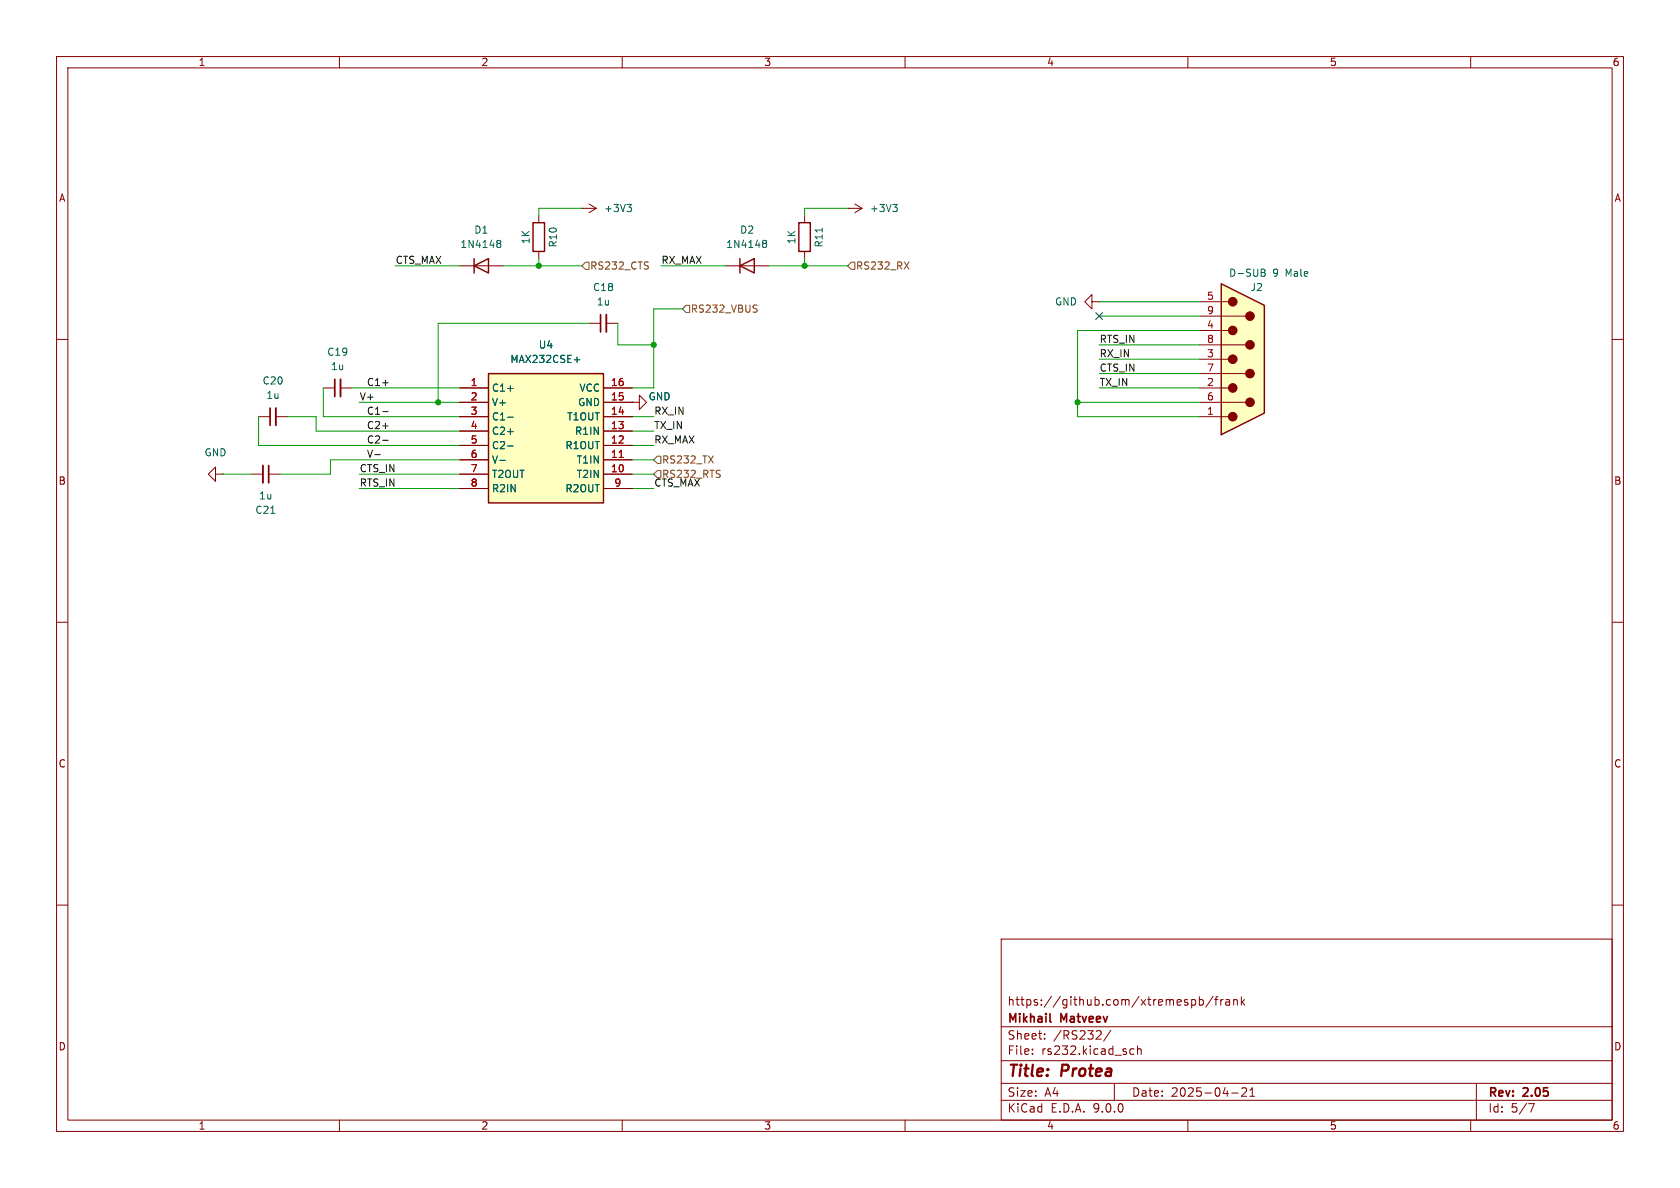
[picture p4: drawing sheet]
(kicad_sch
 (version 20250114)
 (generator "eeschema")
 (generator_version "9.0")
 (paper "A4")
 (title_block
  (title "${NAME}")
  (date "2025-04-21")
  (rev "${VERSION}")
  (company "Mikhail Matveev")
  (comment 1 "https://github.com/xtremespb/frank"))
 (lib_symbols
  (symbol "Device:C_Small"
   (pin_numbers (hide yes))
   (pin_names
    (offset 0.254) (hide yes)) (exclude_from_sim no) (in_bom yes) (on_board yes)
   (property "Reference" "C" (at 0.254 1.778 0) (effects (font (size 1.27 1.27)) (justify left)))
   (property "Value" "C_Small" (at 0.254 -2.032 0) (effects (font (size 1.27 1.27)) (justify left)))
   (property "Footprint" "" (at 0 0 0) (effects (font (size 1.27 1.27)) (hide yes)))
   (property "Datasheet" "~" (at 0 0 0) (effects (font (size 1.27 1.27)) (hide yes)))
   (property "Description" "Unpolarized capacitor, small symbol" (at 0 0 0) (effects (font (size 1.27 1.27)) (hide yes)))
   (symbol "C_Small_0_1"
    (polyline (pts (xy -1.524 0.508) (xy 1.524 0.508)) (stroke (width 0.3048) (type default)) (fill (type none)))
    (polyline (pts (xy -1.524 -0.508) (xy 1.524 -0.508)) (stroke (width 0.3302) (type default)) (fill (type none))))
   (symbol "C_Small_1_1"
    (pin passive line (at 0 2.54 270) (length 2.032) (name "~" (effects (font (size 1.27 1.27)))) (number "1" (effects (font (size 1.27 1.27)))))
    (pin passive line (at 0 -2.54 90) (length 2.032) (name "~" (effects (font (size 1.27 1.27)))) (number "2" (effects (font (size 1.27 1.27))))))
   (embedded_fonts no))
  (symbol "Device:R"
   (pin_numbers (hide yes))
   (pin_names
    (offset 0)) (exclude_from_sim no) (in_bom yes) (on_board yes)
   (property "Reference" "R" (at 2.032 0 90) (effects (font (size 1.27 1.27))))
   (property "Value" "R" (at 0 0 90) (effects (font (size 1.27 1.27))))
   (property "Footprint" "" (at -1.778 0 90) (effects (font (size 1.27 1.27)) (hide yes)))
   (property "Datasheet" "~" (at 0 0 0) (effects (font (size 1.27 1.27)) (hide yes)))
   (property "Description" "Resistor" (at 0 0 0) (effects (font (size 1.27 1.27)) (hide yes)))
   (symbol "R_0_1"
    (rectangle (start -1.016 -2.54) (end 1.016 2.54) (stroke (width 0.254) (type default)) (fill (type none))))
   (symbol "R_1_1"
    (pin passive line (at 0 3.81 270) (length 1.27) (name "~" (effects (font (size 1.27 1.27)))) (number "1" (effects (font (size 1.27 1.27)))))
    (pin passive line (at 0 -3.81 90) (length 1.27) (name "~" (effects (font (size 1.27 1.27)))) (number "2" (effects (font (size 1.27 1.27))))))
   (embedded_fonts no))
  (symbol "Diode:1N4148"
   (pin_numbers (hide yes))
   (pin_names (hide yes)) (exclude_from_sim no) (in_bom yes) (on_board yes)
   (property "Reference" "D" (at 0 2.54 0) (effects (font (size 1.27 1.27))))
   (property "Value" "1N4148" (at 0 -2.54 0) (effects (font (size 1.27 1.27))))
   (property "Footprint" "Diode_THT:D_DO-35_SOD27_P7.62mm_Horizontal" (at 0 0 0) (effects (font (size 1.27 1.27)) (hide yes)))
   (property "Datasheet" "https://assets.nexperia.com/documents/data-sheet/1N4148_1N4448.pdf" (at 0 0 0) (effects (font (size 1.27 1.27)) (hide yes)))
   (property "Description" "100V 0.15A standard switching diode, DO-35" (at 0 0 0) (effects (font (size 1.27 1.27)) (hide yes)))
   (property "Sim.Device" "D" (at 0 0 0) (effects (font (size 1.27 1.27)) (hide yes)))
   (property "Sim.Pins" "1=K 2=A" (at 0 0 0) (effects (font (size 1.27 1.27)) (hide yes)))
   (symbol "1N4148_0_1"
    (polyline (pts (xy -1.27 1.27) (xy -1.27 -1.27)) (stroke (width 0.254) (type default)) (fill (type none)))
    (polyline (pts (xy 1.27 1.27) (xy 1.27 -1.27) (xy -1.27 0) (xy 1.27 1.27)) (stroke (width 0.254) (type default)) (fill (type none)))
    (polyline (pts (xy 1.27 0) (xy -1.27 0)) (stroke (width 0) (type default)) (fill (type none))))
   (symbol "1N4148_1_1"
    (pin passive line (at -3.81 0 0) (length 2.54) (name "K" (effects (font (size 1.27 1.27)))) (number "1" (effects (font (size 1.27 1.27)))))
    (pin passive line (at 3.81 0 180) (length 2.54) (name "A" (effects (font (size 1.27 1.27)))) (number "2" (effects (font (size 1.27 1.27))))))
   (embedded_fonts no))
  (symbol "FRANK:DB9_Male_Small"
   (pin_names
    (offset 1.016) (hide yes)) (exclude_from_sim no) (in_bom yes) (on_board yes)
   (property "Reference" "JOY1" (at 1.27 12.7 0) (effects (font (size 1.27 1.27)) (justify left)))
   (property "Value" "Joystick" (at -2.54 15.24 0) (effects (font (size 1.27 1.27)) (justify left) (hide yes)))
   (property "Footprint" "LIBS:DSUB-9" (at 0 0 0) (effects (font (size 1.27 1.27)) (hide yes)))
   (property "Datasheet" "~" (at 0 0 0) (effects (font (size 1.27 1.27)) (hide yes)))
   (property "Description" "" (at 0 0 0) (effects (font (size 1.27 1.27)) (hide yes)))
   (symbol "DB9_Male_Small_0_1"
    (polyline (pts (xy -3.81 10.16) (xy -2.54 10.16)) (stroke (width 0) (type default)) (fill (type none)))
    (polyline (pts (xy -3.81 7.62) (xy 0.508 7.62)) (stroke (width 0) (type default)) (fill (type none)))
    (polyline (pts (xy -3.81 5.08) (xy -2.54 5.08)) (stroke (width 0) (type default)) (fill (type none)))
    (polyline (pts (xy -3.81 2.54) (xy 0.508 2.54)) (stroke (width 0) (type default)) (fill (type none)))
    (polyline (pts (xy -3.81 0) (xy -2.54 0)) (stroke (width 0) (type default)) (fill (type none)))
    (polyline (pts (xy -3.81 -2.54) (xy 0.508 -2.54)) (stroke (width 0) (type default)) (fill (type none)))
    (polyline (pts (xy -3.81 -5.08) (xy -2.54 -5.08)) (stroke (width 0) (type default)) (fill (type none)))
    (polyline (pts (xy -3.81 -7.62) (xy 0.508 -7.62)) (stroke (width 0) (type default)) (fill (type none)))
    (polyline (pts (xy -3.81 -10.16) (xy -2.54 -10.16)) (stroke (width 0) (type default)) (fill (type none)))
    (polyline (pts (xy -3.81 -13.335) (xy -3.81 13.335) (xy 3.81 9.525) (xy 3.81 -9.525) (xy -3.81 -13.335)) (stroke (width 0.254) (type default)) (fill (type background)))
    (circle (center -1.778 10.16) (radius 0.762) (stroke (width 0) (type default)) (fill (type outline)))
    (circle (center -1.778 5.08) (radius 0.762) (stroke (width 0) (type default)) (fill (type outline)))
    (circle (center -1.778 0) (radius 0.762) (stroke (width 0) (type default)) (fill (type outline)))
    (circle (center -1.778 -5.08) (radius 0.762) (stroke (width 0) (type default)) (fill (type outline)))
    (circle (center -1.778 -10.16) (radius 0.762) (stroke (width 0) (type default)) (fill (type outline)))
    (circle (center 1.27 7.62) (radius 0.762) (stroke (width 0) (type default)) (fill (type outline)))
    (circle (center 1.27 2.54) (radius 0.762) (stroke (width 0) (type default)) (fill (type outline)))
    (circle (center 1.27 -2.54) (radius 0.762) (stroke (width 0) (type default)) (fill (type outline)))
    (circle (center 1.27 -7.62) (radius 0.762) (stroke (width 0) (type default)) (fill (type outline))))
   (symbol "DB9_Male_Small_1_1"
    (pin passive line (at -7.62 10.16 0) (length 3.81) (name "5" (effects (font (size 1.27 1.27)))) (number "5" (effects (font (size 1.27 1.27)))))
    (pin passive line (at -7.62 7.62 0) (length 3.81) (name "9" (effects (font (size 1.27 1.27)))) (number "9" (effects (font (size 1.27 1.27)))))
    (pin passive line (at -7.62 5.08 0) (length 3.81) (name "4" (effects (font (size 1.27 1.27)))) (number "4" (effects (font (size 1.27 1.27)))))
    (pin passive line (at -7.62 2.54 0) (length 3.81) (name "8" (effects (font (size 1.27 1.27)))) (number "8" (effects (font (size 1.27 1.27)))))
    (pin passive line (at -7.62 0 0) (length 3.81) (name "3" (effects (font (size 1.27 1.27)))) (number "3" (effects (font (size 1.27 1.27)))))
    (pin passive line (at -7.62 -2.54 0) (length 3.81) (name "7" (effects (font (size 1.27 1.27)))) (number "7" (effects (font (size 1.27 1.27)))))
    (pin passive line (at -7.62 -5.08 0) (length 3.81) (name "2" (effects (font (size 1.27 1.27)))) (number "2" (effects (font (size 1.27 1.27)))))
    (pin passive line (at -7.62 -7.62 0) (length 3.81) (name "6" (effects (font (size 1.27 1.27)))) (number "6" (effects (font (size 1.27 1.27)))))
    (pin passive line (at -7.62 -10.16 0) (length 3.81) (name "1" (effects (font (size 1.27 1.27)))) (number "1" (effects (font (size 1.27 1.27))))))
   (embedded_fonts no))
  (symbol "FRANK:MAX232CSE+" (exclude_from_sim no) (in_bom yes) (on_board yes)
   (property "Reference" "U4" (at 15.24 7.62 0) (effects (font (size 1.27 1.27))))
   (property "Value" "MAX232CSE+" (at 15.24 5.08 0) (effects (font (size 1.27 1.27))))
   (property "Footprint" "FRANK:SOIC127P600X175-16N" (at 26.67 -94.92 0) (effects (font (size 1.27 1.27)) (justify left top) (hide yes)))
   (property "Datasheet" "http://datasheets.maximintegrated.com/en/ds/MAX220-MAX249.pdf" (at 26.67 -194.92 0) (effects (font (size 1.27 1.27)) (justify left top) (hide yes)))
   (property "Description" "MAX232CSE+, Line Transceiver, EIA/TIA-232-E, RS-232, V.24, V.28 2-TX 2-RX 2-TRX, 5V, 16-Pin SOIC" (at 0 0 0) (effects (font (size 1.27 1.27)) (hide yes)))
   (property "Height" "1.75" (at 26.67 -394.92 0) (effects (font (size 1.27 1.27)) (justify left top) (hide yes)))
   (property "Mouser Part Number" "700-MAX232CSE" (at 26.67 -494.92 0) (effects (font (size 1.27 1.27)) (justify left top) (hide yes)))
   (property "Mouser Price/Stock" "https://www.mouser.co.uk/ProductDetail/Analog-Devices-Maxim-Integrated/MAX232CSE%2b?qs=1THa7WoU59E0tHinO%252BHrBQ%3D%3D" (at 26.67 -594.92 0) (effects (font (size 1.27 1.27)) (justify left top) (hide yes)))
   (property "Manufacturer_Name" "Analog Devices" (at 26.67 -694.92 0) (effects (font (size 1.27 1.27)) (justify left top) (hide yes)))
   (property "Manufacturer_Part_Number" "MAX232CSE+" (at 26.67 -794.92 0) (effects (font (size 1.27 1.27)) (justify left top) (hide yes)))
   (property "AliExpress" "https://www.aliexpress.com/item/1005006286473801.html" (at 0 0 0) (effects (font (size 1.27 1.27)) (hide yes)))
   (symbol "MAX232CSE+_1_1"
    (rectangle (start 5.08 2.54) (end 25.4 -20.32) (stroke (width 0.254) (type default)) (fill (type background)))
    (pin passive line (at 0 0 0) (length 5.08) (name "C1+" (effects (font (size 1.27 1.27)))) (number "1" (effects (font (size 1.27 1.27)))))
    (pin passive line (at 0 -2.54 0) (length 5.08) (name "V+" (effects (font (size 1.27 1.27)))) (number "2" (effects (font (size 1.27 1.27)))))
    (pin passive line (at 0 -5.08 0) (length 5.08) (name "C1-" (effects (font (size 1.27 1.27)))) (number "3" (effects (font (size 1.27 1.27)))))
    (pin passive line (at 0 -7.62 0) (length 5.08) (name "C2+" (effects (font (size 1.27 1.27)))) (number "4" (effects (font (size 1.27 1.27)))))
    (pin passive line (at 0 -10.16 0) (length 5.08) (name "C2-" (effects (font (size 1.27 1.27)))) (number "5" (effects (font (size 1.27 1.27)))))
    (pin passive line (at 0 -12.7 0) (length 5.08) (name "V-" (effects (font (size 1.27 1.27)))) (number "6" (effects (font (size 1.27 1.27)))))
    (pin passive line (at 0 -15.24 0) (length 5.08) (name "T2OUT" (effects (font (size 1.27 1.27)))) (number "7" (effects (font (size 1.27 1.27)))))
    (pin passive line (at 0 -17.78 0) (length 5.08) (name "R2IN" (effects (font (size 1.27 1.27)))) (number "8" (effects (font (size 1.27 1.27)))))
    (pin passive line (at 30.48 0 180) (length 5.08) (name "VCC" (effects (font (size 1.27 1.27)))) (number "16" (effects (font (size 1.27 1.27)))))
    (pin passive line (at 30.48 -2.54 180) (length 5.08) (name "GND" (effects (font (size 1.27 1.27)))) (number "15" (effects (font (size 1.27 1.27)))))
    (pin passive line (at 30.48 -5.08 180) (length 5.08) (name "T1OUT" (effects (font (size 1.27 1.27)))) (number "14" (effects (font (size 1.27 1.27)))))
    (pin passive line (at 30.48 -7.62 180) (length 5.08) (name "R1IN" (effects (font (size 1.27 1.27)))) (number "13" (effects (font (size 1.27 1.27)))))
    (pin passive line (at 30.48 -10.16 180) (length 5.08) (name "R1OUT" (effects (font (size 1.27 1.27)))) (number "12" (effects (font (size 1.27 1.27)))))
    (pin passive line (at 30.48 -12.7 180) (length 5.08) (name "T1IN" (effects (font (size 1.27 1.27)))) (number "11" (effects (font (size 1.27 1.27)))))
    (pin passive line (at 30.48 -15.24 180) (length 5.08) (name "T2IN" (effects (font (size 1.27 1.27)))) (number "10" (effects (font (size 1.27 1.27)))))
    (pin passive line (at 30.48 -17.78 180) (length 5.08) (name "R2OUT" (effects (font (size 1.27 1.27)))) (number "9" (effects (font (size 1.27 1.27))))))
   (embedded_fonts no))
  (symbol "GND_2"
   (power)
   (pin_numbers (hide yes))
   (pin_names
    (offset 0) (hide yes)) (exclude_from_sim no) (in_bom yes) (on_board yes)
   (property "Reference" "#PWR" (at 0 -6.35 0) (effects (font (size 1.27 1.27)) (hide yes)))
   (property "Value" "GND" (at 0 -3.81 0) (effects (font (size 1.27 1.27))))
   (property "Footprint" "" (at 0 0 0) (effects (font (size 1.27 1.27)) (hide yes)))
   (property "Datasheet" "" (at 0 0 0) (effects (font (size 1.27 1.27)) (hide yes)))
   (property "Description" "Power symbol creates a global label with name \"GND\" , ground" (at 0 0 0) (effects (font (size 1.27 1.27)) (hide yes)))
   (symbol "GND_2_0_1"
    (polyline (pts (xy 0 0) (xy 0 -1.27) (xy 1.27 -1.27) (xy 0 -2.54) (xy -1.27 -1.27) (xy 0 -1.27)) (stroke (width 0) (type default)) (fill (type none))))
   (symbol "GND_2_1_1"
    (pin power_in line (at 0 0 270) (length 0) (name "~" (effects (font (size 1.27 1.27)))) (number "1" (effects (font (size 1.27 1.27))))))
   (embedded_fonts no))
  (symbol "GND_3"
   (power)
   (pin_numbers (hide yes))
   (pin_names
    (offset 0) (hide yes)) (exclude_from_sim no) (in_bom yes) (on_board yes)
   (property "Reference" "#PWR" (at 0 -6.35 0) (effects (font (size 1.27 1.27)) (hide yes)))
   (property "Value" "GND" (at 0 -3.81 0) (effects (font (size 1.27 1.27))))
   (property "Footprint" "" (at 0 0 0) (effects (font (size 1.27 1.27)) (hide yes)))
   (property "Datasheet" "" (at 0 0 0) (effects (font (size 1.27 1.27)) (hide yes)))
   (property "Description" "Power symbol creates a global label with name \"GND\" , ground" (at 0 0 0) (effects (font (size 1.27 1.27)) (hide yes)))
   (symbol "GND_3_0_1"
    (polyline (pts (xy 0 0) (xy 0 -1.27) (xy 1.27 -1.27) (xy 0 -2.54) (xy -1.27 -1.27) (xy 0 -1.27)) (stroke (width 0) (type default)) (fill (type none))))
   (symbol "GND_3_1_1"
    (pin power_in line (at 0 0 270) (length 0) (name "~" (effects (font (size 1.27 1.27)))) (number "1" (effects (font (size 1.27 1.27))))))
   (embedded_fonts no))
  (symbol "GND_7"
   (power)
   (pin_numbers (hide yes))
   (pin_names
    (offset 0) (hide yes)) (exclude_from_sim no) (in_bom yes) (on_board yes)
   (property "Reference" "#PWR" (at 0 -6.35 0) (effects (font (size 1.27 1.27)) (hide yes)))
   (property "Value" "GND" (at 0 -3.81 0) (effects (font (size 1.27 1.27))))
   (property "Footprint" "" (at 0 0 0) (effects (font (size 1.27 1.27)) (hide yes)))
   (property "Datasheet" "" (at 0 0 0) (effects (font (size 1.27 1.27)) (hide yes)))
   (property "Description" "Power symbol creates a global label with name \"GND\" , ground" (at 0 0 0) (effects (font (size 1.27 1.27)) (hide yes)))
   (symbol "GND_7_0_1"
    (polyline (pts (xy 0 0) (xy 0 -1.27) (xy 1.27 -1.27) (xy 0 -2.54) (xy -1.27 -1.27) (xy 0 -1.27)) (stroke (width 0) (type default)) (fill (type none))))
   (symbol "GND_7_1_1"
    (pin power_in line (at 0 0 270) (length 0) (name "~" (effects (font (size 1.27 1.27)))) (number "1" (effects (font (size 1.27 1.27))))))
   (embedded_fonts no))
  (symbol "power:+3V3"
   (power)
   (pin_numbers (hide yes))
   (pin_names
    (offset 0) (hide yes)) (exclude_from_sim no) (in_bom yes) (on_board yes)
   (property "Reference" "#PWR" (at 0 -3.81 0) (effects (font (size 1.27 1.27)) (hide yes)))
   (property "Value" "+3V3" (at 0 3.556 0) (effects (font (size 1.27 1.27))))
   (property "Footprint" "" (at 0 0 0) (effects (font (size 1.27 1.27)) (hide yes)))
   (property "Datasheet" "" (at 0 0 0) (effects (font (size 1.27 1.27)) (hide yes)))
   (property "Description" "Power symbol creates a global label with name \"+3V3\"" (at 0 0 0) (effects (font (size 1.27 1.27)) (hide yes)))
   (symbol "+3V3_0_1"
    (polyline (pts (xy -0.762 1.27) (xy 0 2.54)) (stroke (width 0) (type default)) (fill (type none)))
    (polyline (pts (xy 0 2.54) (xy 0.762 1.27)) (stroke (width 0) (type default)) (fill (type none)))
    (polyline (pts (xy 0 0) (xy 0 2.54)) (stroke (width 0) (type default)) (fill (type none))))
   (symbol "+3V3_1_1"
    (pin power_in line (at 0 0 90) (length 0) (name "~" (effects (font (size 1.27 1.27)))) (number "1" (effects (font (size 1.27 1.27))))))
   (embedded_fonts no)))
 (junction
  (at 95.25 46.99)
  (diameter 0)
  (color 0 0 0 0))
 (junction
  (at 142.24 46.99)
  (diameter 0)
  (color 0 0 0 0))
 (junction
  (at 190.5 71.12)
  (diameter 0)
  (color 0 0 0 0))
 (junction
  (at 115.57 60.96)
  (diameter 0)
  (color 0 0 0 0))
 (junction
  (at 77.47 71.12)
  (diameter 0)
  (color 0 0 0 0))
 (no_connect
  (at 194.31 55.88))
 (wire
  (pts (xy 111.76 83.82) (xy 115.57 83.82))
  (stroke (width 0) (type default)))
 (wire
  (pts (xy 111.76 78.74) (xy 115.57 78.74))
  (stroke (width 0) (type default)))
 (wire
  (pts (xy 58.42 83.82) (xy 58.42 81.28))
  (stroke (width 0) (type default)))
 (wire
  (pts (xy 190.5 73.66) (xy 190.5 71.12))
  (stroke (width 0) (type default)))
 (wire
  (pts (xy 44.45 83.82) (xy 39.37 83.82))
  (stroke (width 0) (type default)))
 (wire
  (pts (xy 58.42 81.28) (xy 81.28 81.28))
  (stroke (width 0) (type default)))
 (wire
  (pts (xy 142.24 36.83) (xy 142.24 38.1))
  (stroke (width 0) (type default)))
 (wire
  (pts (xy 109.22 60.96) (xy 109.22 57.15))
  (stroke (width 0) (type default)))
 (wire
  (pts (xy 45.72 78.74) (xy 81.28 78.74))
  (stroke (width 0) (type default)))
 (wire
  (pts (xy 49.53 83.82) (xy 58.42 83.82))
  (stroke (width 0) (type default)))
 (wire
  (pts (xy 62.23 68.58) (xy 81.28 68.58))
  (stroke (width 0) (type default)))
 (wire
  (pts (xy 190.5 71.12) (xy 190.5 58.42))
  (stroke (width 0) (type default)))
 (wire
  (pts (xy 190.5 58.42) (xy 212.09 58.42))
  (stroke (width 0) (type default)))
 (wire
  (pts (xy 95.25 45.72) (xy 95.25 46.99))
  (stroke (width 0) (type default)))
 (wire
  (pts (xy 116.84 46.99) (xy 128.27 46.99))
  (stroke (width 0) (type default)))
 (wire
  (pts (xy 135.89 46.99) (xy 142.24 46.99))
  (stroke (width 0) (type default)))
 (wire
  (pts (xy 111.76 68.58) (xy 115.57 68.58))
  (stroke (width 0) (type default)))
 (wire
  (pts (xy 63.5 83.82) (xy 81.28 83.82))
  (stroke (width 0) (type default)))
 (wire
  (pts (xy 63.5 86.36) (xy 81.28 86.36))
  (stroke (width 0) (type default)))
 (wire
  (pts (xy 190.5 71.12) (xy 212.09 71.12))
  (stroke (width 0) (type default)))
 (wire
  (pts (xy 50.8 73.66) (xy 55.88 73.66))
  (stroke (width 0) (type default)))
 (wire
  (pts (xy 194.31 68.58) (xy 212.09 68.58))
  (stroke (width 0) (type default)))
 (wire
  (pts (xy 115.57 54.61) (xy 120.65 54.61))
  (stroke (width 0) (type default)))
 (wire
  (pts (xy 95.25 46.99) (xy 102.87 46.99))
  (stroke (width 0) (type default)))
 (wire
  (pts (xy 77.47 57.15) (xy 77.47 71.12))
  (stroke (width 0) (type default)))
 (wire
  (pts (xy 57.15 68.58) (xy 57.15 73.66))
  (stroke (width 0) (type default)))
 (wire
  (pts (xy 57.15 73.66) (xy 81.28 73.66))
  (stroke (width 0) (type default)))
 (wire
  (pts (xy 194.31 66.04) (xy 212.09 66.04))
  (stroke (width 0) (type default)))
 (wire
  (pts (xy 194.31 60.96) (xy 212.09 60.96))
  (stroke (width 0) (type default)))
 (wire
  (pts (xy 55.88 73.66) (xy 55.88 76.2))
  (stroke (width 0) (type default)))
 (wire
  (pts (xy 111.76 86.36) (xy 115.57 86.36))
  (stroke (width 0) (type default)))
 (wire
  (pts (xy 55.88 76.2) (xy 81.28 76.2))
  (stroke (width 0) (type default)))
 (wire
  (pts (xy 102.87 36.83) (xy 95.25 36.83))
  (stroke (width 0) (type default)))
 (wire
  (pts (xy 194.31 53.34) (xy 212.09 53.34))
  (stroke (width 0) (type default)))
 (wire
  (pts (xy 149.86 36.83) (xy 142.24 36.83))
  (stroke (width 0) (type default)))
 (wire
  (pts (xy 45.72 73.66) (xy 45.72 78.74))
  (stroke (width 0) (type default)))
 (wire
  (pts (xy 63.5 71.12) (xy 77.47 71.12))
  (stroke (width 0) (type default)))
 (wire
  (pts (xy 95.25 36.83) (xy 95.25 38.1))
  (stroke (width 0) (type default)))
 (wire
  (pts (xy 77.47 71.12) (xy 81.28 71.12))
  (stroke (width 0) (type default)))
 (wire
  (pts (xy 104.14 57.15) (xy 77.47 57.15))
  (stroke (width 0) (type default)))
 (wire
  (pts (xy 88.9 46.99) (xy 95.25 46.99))
  (stroke (width 0) (type default)))
 (wire
  (pts (xy 142.24 45.72) (xy 142.24 46.99))
  (stroke (width 0) (type default)))
 (wire
  (pts (xy 194.31 55.88) (xy 212.09 55.88))
  (stroke (width 0) (type default)))
 (wire
  (pts (xy 142.24 46.99) (xy 149.86 46.99))
  (stroke (width 0) (type default)))
 (wire
  (pts (xy 111.76 73.66) (xy 115.57 73.66))
  (stroke (width 0) (type default)))
 (wire
  (pts (xy 111.76 76.2) (xy 115.57 76.2))
  (stroke (width 0) (type default)))
 (wire
  (pts (xy 190.5 73.66) (xy 212.09 73.66))
  (stroke (width 0) (type default)))
 (wire
  (pts (xy 115.57 60.96) (xy 115.57 54.61))
  (stroke (width 0) (type default)))
 (wire
  (pts (xy 115.57 60.96) (xy 115.57 68.58))
  (stroke (width 0) (type default)))
 (wire
  (pts (xy 111.76 81.28) (xy 115.57 81.28))
  (stroke (width 0) (type default)))
 (wire
  (pts (xy 69.85 46.99) (xy 81.28 46.99))
  (stroke (width 0) (type default)))
 (wire
  (pts (xy 194.31 63.5) (xy 212.09 63.5))
  (stroke (width 0) (type default)))
 (wire
  (pts (xy 109.22 60.96) (xy 115.57 60.96))
  (stroke (width 0) (type default)))
 (label "CTS_MAX"
  (at 115.57 86.36 0)
  (effects (font (size 1.27 1.27)) (justify left bottom)))
 (label "RX_IN"
  (at 115.57 73.66 0)
  (effects (font (size 1.27 1.27)) (justify left bottom)))
 (label "CTS_IN"
  (at 63.5 83.82 0)
  (effects (font (size 1.27 1.27)) (justify left bottom)))
 (label "CTS_MAX"
  (at 69.85 46.99 0)
  (effects (font (size 1.27 1.27)) (justify left bottom)))
 (label "RX_MAX"
  (at 116.84 46.99 0)
  (effects (font (size 1.27 1.27)) (justify left bottom)))
 (label "TX_IN"
  (at 194.31 68.58 0)
  (effects (font (size 1.27 1.27)) (justify left bottom)))
 (label "C1-"
  (at 64.77 73.66 0)
  (effects (font (size 1.27 1.27)) (justify left bottom)))
 (label "V-"
  (at 64.77 81.28 0)
  (effects (font (size 1.27 1.27)) (justify left bottom)))
 (label "RTS_IN"
  (at 194.31 60.96 0)
  (effects (font (size 1.27 1.27)) (justify left bottom)))
 (label "C2-"
  (at 64.77 78.74 0)
  (effects (font (size 1.27 1.27)) (justify left bottom)))
 (label "RX_MAX"
  (at 115.57 78.74 0)
  (effects (font (size 1.27 1.27)) (justify left bottom)))
 (label "C1+"
  (at 64.77 68.58 0)
  (effects (font (size 1.27 1.27)) (justify left bottom)))
 (label "RTS_IN"
  (at 63.5 86.36 0)
  (effects (font (size 1.27 1.27)) (justify left bottom)))
 (label "C2+"
  (at 64.77 76.2 0)
  (effects (font (size 1.27 1.27)) (justify left bottom)))
 (label "CTS_IN"
  (at 194.31 66.04 0)
  (effects (font (size 1.27 1.27)) (justify left bottom)))
 (label "TX_IN"
  (at 115.57 76.2 0)
  (effects (font (size 1.27 1.27)) (justify left bottom)))
 (label "RX_IN"
  (at 194.31 63.5 0)
  (effects (font (size 1.27 1.27)) (justify left bottom)))
 (label "V+"
  (at 63.5 71.12 0)
  (effects (font (size 1.27 1.27)) (justify left bottom)))
 (hierarchical_label "RS232_RX"
  (shape input)
  (at 149.86 46.99 0)
  (effects (font (size 1.27 1.27)) (justify left)))
 (hierarchical_label "RS232_CTS"
  (shape input)
  (at 102.87 46.99 0)
  (effects (font (size 1.27 1.27)) (justify left)))
 (hierarchical_label "RS232_RTS"
  (shape input)
  (at 115.57 83.82 0)
  (effects (font (size 1.27 1.27)) (justify left)))
 (hierarchical_label "RS232_VBUS"
  (shape input)
  (at 120.65 54.61 0)
  (effects (font (size 1.27 1.27)) (justify left)))
 (hierarchical_label "RS232_TX"
  (shape input)
  (at 115.57 81.28 0)
  (effects (font (size 1.27 1.27)) (justify left)))
 (symbol
  (lib_id "Device:C_Small")
  (at 59.69 68.58 90)
  (unit 1)
  (exclude_from_sim no)
  (in_bom yes)
  (on_board yes)
  (dnp no)
  (fields_autoplaced yes)
  (property "Reference" "C19" (at 59.6963 62.23 90) (effects (font (size 1.27 1.27))))
  (property "Value" "1u" (at 59.6963 64.77 90) (effects (font (size 1.27 1.27))))
  (property "Footprint" "FRANK:Capacitor (0805)" (at 59.69 68.58 0) (effects (font (size 1.27 1.27)) (hide yes)))
  (property "Datasheet" "https://eu.mouser.com/datasheet/2/447/KEM_C1075_X7R_HT_SMD-3316221.pdf" (at 59.69 68.58 0) (effects (font (size 1.27 1.27)) (hide yes)))
  (property "Description" "Unpolarized capacitor, small symbol" (at 59.69 68.58 0) (effects (font (size 1.27 1.27)) (hide yes)))
  (property "AliExpress" "https://www.aliexpress.com/item/33008008276.html" (at 59.69 68.58 0) (effects (font (size 1.27 1.27)) (hide yes)))
  (pin "1")
  (pin "2"))
 (symbol
  (lib_id "power:+3V3")
  (at 102.87 36.83 270)
  (unit 1)
  (exclude_from_sim no)
  (in_bom yes)
  (on_board yes)
  (dnp no)
  (fields_autoplaced yes)
  (property "Reference" "#PWR031" (at 99.06 36.83 0) (effects (font (size 1.27 1.27)) (hide yes)))
  (property "Value" "+3V3" (at 106.68 36.8299 90) (effects (font (size 1.27 1.27)) (justify left)))
  (property "Footprint" "" (at 102.87 36.83 0) (effects (font (size 1.27 1.27)) (hide yes)))
  (property "Datasheet" "" (at 102.87 36.83 0) (effects (font (size 1.27 1.27)) (hide yes)))
  (property "Description" "Power symbol creates a global label with name \"+3V3\"" (at 102.87 36.83 0) (effects (font (size 1.27 1.27)) (hide yes)))
  (pin "1"))
 (symbol
  (lib_id "Device:C_Small")
  (at 48.26 73.66 90)
  (unit 1)
  (exclude_from_sim no)
  (in_bom yes)
  (on_board yes)
  (dnp no)
  (fields_autoplaced yes)
  (property "Reference" "C20" (at 48.2663 67.31 90) (effects (font (size 1.27 1.27))))
  (property "Value" "1u" (at 48.2663 69.85 90) (effects (font (size 1.27 1.27))))
  (property "Footprint" "FRANK:Capacitor (0805)" (at 48.26 73.66 0) (effects (font (size 1.27 1.27)) (hide yes)))
  (property "Datasheet" "https://eu.mouser.com/datasheet/2/447/KEM_C1075_X7R_HT_SMD-3316221.pdf" (at 48.26 73.66 0) (effects (font (size 1.27 1.27)) (hide yes)))
  (property "Description" "Unpolarized capacitor, small symbol" (at 48.26 73.66 0) (effects (font (size 1.27 1.27)) (hide yes)))
  (property "AliExpress" "https://www.aliexpress.com/item/33008008276.html" (at 48.26 73.66 0) (effects (font (size 1.27 1.27)) (hide yes)))
  (pin "1")
  (pin "2"))
 (symbol
  (lib_id "Device:C_Small")
  (at 106.68 57.15 90)
  (unit 1)
  (exclude_from_sim no)
  (in_bom yes)
  (on_board yes)
  (dnp no)
  (fields_autoplaced yes)
  (property "Reference" "C18" (at 106.6863 50.8 90) (effects (font (size 1.27 1.27))))
  (property "Value" "1u" (at 106.6863 53.34 90) (effects (font (size 1.27 1.27))))
  (property "Footprint" "FRANK:Capacitor (0805)" (at 106.68 57.15 0) (effects (font (size 1.27 1.27)) (hide yes)))
  (property "Datasheet" "https://eu.mouser.com/datasheet/2/447/KEM_C1075_X7R_HT_SMD-3316221.pdf" (at 106.68 57.15 0) (effects (font (size 1.27 1.27)) (hide yes)))
  (property "Description" "Unpolarized capacitor, small symbol" (at 106.68 57.15 0) (effects (font (size 1.27 1.27)) (hide yes)))
  (property "AliExpress" "https://www.aliexpress.com/item/33008008276.html" (at 106.68 57.15 0) (effects (font (size 1.27 1.27)) (hide yes)))
  (pin "1")
  (pin "2"))
 (symbol
  (lib_id "power:+3V3")
  (at 149.86 36.83 270)
  (unit 1)
  (exclude_from_sim no)
  (in_bom yes)
  (on_board yes)
  (dnp no)
  (fields_autoplaced yes)
  (property "Reference" "#PWR032" (at 146.05 36.83 0) (effects (font (size 1.27 1.27)) (hide yes)))
  (property "Value" "+3V3" (at 153.67 36.8299 90) (effects (font (size 1.27 1.27)) (justify left)))
  (property "Footprint" "" (at 149.86 36.83 0) (effects (font (size 1.27 1.27)) (hide yes)))
  (property "Datasheet" "" (at 149.86 36.83 0) (effects (font (size 1.27 1.27)) (hide yes)))
  (property "Description" "Power symbol creates a global label with name \"+3V3\"" (at 149.86 36.83 0) (effects (font (size 1.27 1.27)) (hide yes)))
  (pin "1"))
 (symbol
  (lib_id "Device:R")
  (at 142.24 41.91 180)
  (unit 1)
  (exclude_from_sim no)
  (in_bom yes)
  (on_board yes)
  (dnp no)
  (property "Reference" "R11" (at 144.78 41.91 90) (effects (font (size 1.27 1.27))))
  (property "Value" "1K" (at 139.954 41.91 90) (effects (font (size 1.27 1.27))))
  (property "Footprint" "FRANK:Resistor (0805)" (at 144.018 41.91 90) (effects (font (size 1.27 1.27)) (hide yes)))
  (property "Datasheet" "https://www.vishay.com/docs/28952/mcs0402at-mct0603at-mcu0805at-mca1206at.pdf" (at 142.24 41.91 0) (effects (font (size 1.27 1.27)) (hide yes)))
  (property "Description" "" (at 142.24 41.91 0) (effects (font (size 1.27 1.27)) (hide yes)))
  (property "AliExpress" "https://www.aliexpress.com/item/1005005945735199.html" (at 142.24 41.91 0) (effects (font (size 1.27 1.27)) (hide yes)))
  (pin "1")
  (pin "2"))
 (symbol
  (lib_id "Device:C_Small")
  (at 46.99 83.82 270)
  (unit 1)
  (exclude_from_sim no)
  (in_bom yes)
  (on_board yes)
  (dnp no)
  (property "Reference" "C21" (at 46.99 90.17 90) (effects (font (size 1.27 1.27))))
  (property "Value" "1u" (at 46.99 87.63 90) (effects (font (size 1.27 1.27))))
  (property "Footprint" "FRANK:Capacitor (0805)" (at 46.99 83.82 0) (effects (font (size 1.27 1.27)) (hide yes)))
  (property "Datasheet" "https://eu.mouser.com/datasheet/2/447/KEM_C1075_X7R_HT_SMD-3316221.pdf" (at 46.99 83.82 0) (effects (font (size 1.27 1.27)) (hide yes)))
  (property "Description" "Unpolarized capacitor, small symbol" (at 46.99 83.82 0) (effects (font (size 1.27 1.27)) (hide yes)))
  (property "AliExpress" "https://www.aliexpress.com/item/33008008276.html" (at 46.99 83.82 0) (effects (font (size 1.27 1.27)) (hide yes)))
  (pin "1")
  (pin "2"))
 (symbol
  (lib_name "GND_3")
  (lib_id "power:GND")
  (at 194.31 53.34 270)
  (unit 1)
  (exclude_from_sim no)
  (in_bom yes)
  (on_board yes)
  (dnp no)
  (fields_autoplaced yes)
  (property "Reference" "#PWR033" (at 187.96 53.34 0) (effects (font (size 1.27 1.27)) (hide yes)))
  (property "Value" "GND" (at 190.5 53.3399 90) (effects (font (size 1.27 1.27)) (justify right)))
  (property "Footprint" "" (at 194.31 53.34 0) (effects (font (size 1.27 1.27)) (hide yes)))
  (property "Datasheet" "" (at 194.31 53.34 0) (effects (font (size 1.27 1.27)) (hide yes)))
  (property "Description" "Power symbol creates a global label with name \"GND\" , ground" (at 194.31 53.34 0) (effects (font (size 1.27 1.27)) (hide yes)))
  (pin "1"))
 (symbol
  (lib_id "Diode:1N4148")
  (at 132.08 46.99 0)
  (unit 1)
  (exclude_from_sim no)
  (in_bom yes)
  (on_board yes)
  (dnp no)
  (fields_autoplaced yes)
  (property "Reference" "D2" (at 132.08 40.64 0) (effects (font (size 1.27 1.27))))
  (property "Value" "1N4148" (at 132.08 43.18 0) (effects (font (size 1.27 1.27))))
  (property "Footprint" "FRANK:Diode (SOD-323)" (at 132.08 46.99 0) (effects (font (size 1.27 1.27)) (hide yes)))
  (property "Datasheet" "https://www.vishay.com/docs/85748/1n4148w.pdf" (at 132.08 46.99 0) (effects (font (size 1.27 1.27)) (hide yes)))
  (property "Description" "100V 0.15A standard switching diode, DO-35" (at 132.08 46.99 0) (effects (font (size 1.27 1.27)) (hide yes)))
  (property "Sim.Device" "D" (at 132.08 46.99 0) (effects (font (size 1.27 1.27)) (hide yes)))
  (property "Sim.Pins" "1=K 2=A" (at 132.08 46.99 0) (effects (font (size 1.27 1.27)) (hide yes)))
  (property "AliExpress" "https://www.aliexpress.com/item/1005005707644429.html" (at 132.08 46.99 0) (effects (font (size 1.27 1.27)) (hide yes)))
  (pin "1")
  (pin "2"))
 (symbol
  (lib_id "FRANK:MAX232CSE+")
  (at 81.28 68.58 0)
  (unit 1)
  (exclude_from_sim no)
  (in_bom yes)
  (on_board yes)
  (dnp no)
  (fields_autoplaced yes)
  (property "Reference" "U4" (at 96.52 60.96 0) (effects (font (size 1.27 1.27))))
  (property "Value" "MAX232CSE+" (at 96.52 63.5 0) (effects (font (size 1.27 1.27))))
  (property "Footprint" "FRANK:SOIC127P600X175-16N" (at 107.95 163.5 0) (effects (font (size 1.27 1.27)) (justify left top) (hide yes)))
  (property "Datasheet" "http://datasheets.maximintegrated.com/en/ds/MAX220-MAX249.pdf" (at 107.95 263.5 0) (effects (font (size 1.27 1.27)) (justify left top) (hide yes)))
  (property "Description" "MAX232CSE+, Line Transceiver, EIA/TIA-232-E, RS-232, V.24, V.28 2-TX 2-RX 2-TRX, 5V, 16-Pin SOIC" (at 81.28 68.58 0) (effects (font (size 1.27 1.27)) (hide yes)))
  (property "Height" "1.75" (at 107.95 463.5 0) (effects (font (size 1.27 1.27)) (justify left top) (hide yes)))
  (property "Mouser Part Number" "700-MAX232CSE" (at 107.95 563.5 0) (effects (font (size 1.27 1.27)) (justify left top) (hide yes)))
  (property "Mouser Price/Stock" "https://www.mouser.co.uk/ProductDetail/Analog-Devices-Maxim-Integrated/MAX232CSE%2b?qs=1THa7WoU59E0tHinO%252BHrBQ%3D%3D" (at 107.95 663.5 0) (effects (font (size 1.27 1.27)) (justify left top) (hide yes)))
  (property "Manufacturer_Name" "Analog Devices" (at 107.95 763.5 0) (effects (font (size 1.27 1.27)) (justify left top) (hide yes)))
  (property "Manufacturer_Part_Number" "MAX232CSE+" (at 107.95 863.5 0) (effects (font (size 1.27 1.27)) (justify left top) (hide yes)))
  (property "AliExpress" "https://www.aliexpress.com/item/1005006286473801.html" (at 81.28 68.58 0) (effects (font (size 1.27 1.27)) (hide yes)))
  (pin "14")
  (pin "15")
  (pin "11")
  (pin "1")
  (pin "12")
  (pin "3")
  (pin "4")
  (pin "10")
  (pin "5")
  (pin "6")
  (pin "16")
  (pin "2")
  (pin "13")
  (pin "9")
  (pin "7")
  (pin "8"))
 (symbol
  (lib_name "GND_7")
  (lib_id "power:GND")
  (at 39.37 83.82 270)
  (unit 1)
  (exclude_from_sim no)
  (in_bom yes)
  (on_board yes)
  (dnp no)
  (fields_autoplaced yes)
  (property "Reference" "#PWR036" (at 33.02 83.82 0) (effects (font (size 1.27 1.27)) (hide yes)))
  (property "Value" "GND" (at 38.1 80.01 90) (effects (font (size 1.27 1.27))))
  (property "Footprint" "" (at 39.37 83.82 0) (effects (font (size 1.27 1.27)) (hide yes)))
  (property "Datasheet" "" (at 39.37 83.82 0) (effects (font (size 1.27 1.27)) (hide yes)))
  (property "Description" "Power symbol creates a global label with name \"GND\" , ground" (at 39.37 83.82 0) (effects (font (size 1.27 1.27)) (hide yes)))
  (pin "1"))
 (symbol
  (lib_id "Device:R")
  (at 95.25 41.91 180)
  (unit 1)
  (exclude_from_sim no)
  (in_bom yes)
  (on_board yes)
  (dnp no)
  (property "Reference" "R10" (at 97.79 41.91 90) (effects (font (size 1.27 1.27))))
  (property "Value" "1K" (at 92.964 41.91 90) (effects (font (size 1.27 1.27))))
  (property "Footprint" "FRANK:Resistor (0805)" (at 97.028 41.91 90) (effects (font (size 1.27 1.27)) (hide yes)))
  (property "Datasheet" "https://www.vishay.com/docs/28952/mcs0402at-mct0603at-mcu0805at-mca1206at.pdf" (at 95.25 41.91 0) (effects (font (size 1.27 1.27)) (hide yes)))
  (property "Description" "" (at 95.25 41.91 0) (effects (font (size 1.27 1.27)) (hide yes)))
  (property "AliExpress" "https://www.aliexpress.com/item/1005005945735199.html" (at 95.25 41.91 0) (effects (font (size 1.27 1.27)) (hide yes)))
  (pin "1")
  (pin "2"))
 (symbol
  (lib_name "GND_2")
  (lib_id "power:GND")
  (at 111.76 71.12 90)
  (unit 1)
  (exclude_from_sim no)
  (in_bom yes)
  (on_board yes)
  (dnp no)
  (property "Reference" "#PWR035" (at 118.11 71.12 0) (effects (font (size 1.27 1.27)) (hide yes)))
  (property "Value" "GND" (at 114.554 70.104 90) (effects (font (size 1.27 1.27)) (justify right)))
  (property "Footprint" "" (at 111.76 71.12 0) (effects (font (size 1.27 1.27)) (hide yes)))
  (property "Datasheet" "" (at 111.76 71.12 0) (effects (font (size 1.27 1.27)) (hide yes)))
  (property "Description" "Power symbol creates a global label with name \"GND\" , ground" (at 111.76 71.12 0) (effects (font (size 1.27 1.27)) (hide yes)))
  (pin "1"))
 (symbol
  (lib_id "Diode:1N4148")
  (at 85.09 46.99 0)
  (unit 1)
  (exclude_from_sim no)
  (in_bom yes)
  (on_board yes)
  (dnp no)
  (fields_autoplaced yes)
  (property "Reference" "D1" (at 85.09 40.64 0) (effects (font (size 1.27 1.27))))
  (property "Value" "1N4148" (at 85.09 43.18 0) (effects (font (size 1.27 1.27))))
  (property "Footprint" "FRANK:Diode (SOD-323)" (at 85.09 46.99 0) (effects (font (size 1.27 1.27)) (hide yes)))
  (property "Datasheet" "https://www.vishay.com/docs/85748/1n4148w.pdf" (at 85.09 46.99 0) (effects (font (size 1.27 1.27)) (hide yes)))
  (property "Description" "100V 0.15A standard switching diode, DO-35" (at 85.09 46.99 0) (effects (font (size 1.27 1.27)) (hide yes)))
  (property "Sim.Device" "D" (at 85.09 46.99 0) (effects (font (size 1.27 1.27)) (hide yes)))
  (property "Sim.Pins" "1=K 2=A" (at 85.09 46.99 0) (effects (font (size 1.27 1.27)) (hide yes)))
  (property "AliExpress" "https://www.aliexpress.com/item/1005005707644429.html" (at 85.09 46.99 0) (effects (font (size 1.27 1.27)) (hide yes)))
  (pin "1")
  (pin "2"))
 (symbol
  (lib_id "FRANK:DB9_Male_Small")
  (at 219.71 63.5 0)
  (unit 1)
  (exclude_from_sim no)
  (in_bom yes)
  (on_board yes)
  (dnp no)
  (property "Reference" "J2" (at 220.98 50.8 0) (effects (font (size 1.27 1.27)) (justify left)))
  (property "Value" "D-SUB 9 Male" (at 217.17 48.26 0) (effects (font (size 1.27 1.27)) (justify left)))
  (property "Footprint" "FRANK:D-SUB (9 pin, male, top mount)" (at 219.71 63.5 0) (effects (font (size 1.27 1.27)) (hide yes)))
  (property "Datasheet" "https://eu.mouser.com/datasheet/2/578/original-3313093.pdf" (at 219.71 63.5 0) (effects (font (size 1.27 1.27)) (hide yes)))
  (property "Description" "" (at 219.71 63.5 0) (effects (font (size 1.27 1.27)) (hide yes)))
  (property "AliExpress" "https://www.aliexpress.com/item/4001214300548.html" (at 219.71 63.5 0) (effects (font (size 1.27 1.27)) (hide yes)))
  (pin "1")
  (pin "2")
  (pin "3")
  (pin "4")
  (pin "5")
  (pin "6")
  (pin "7")
  (pin "8")
  (pin "9")))
